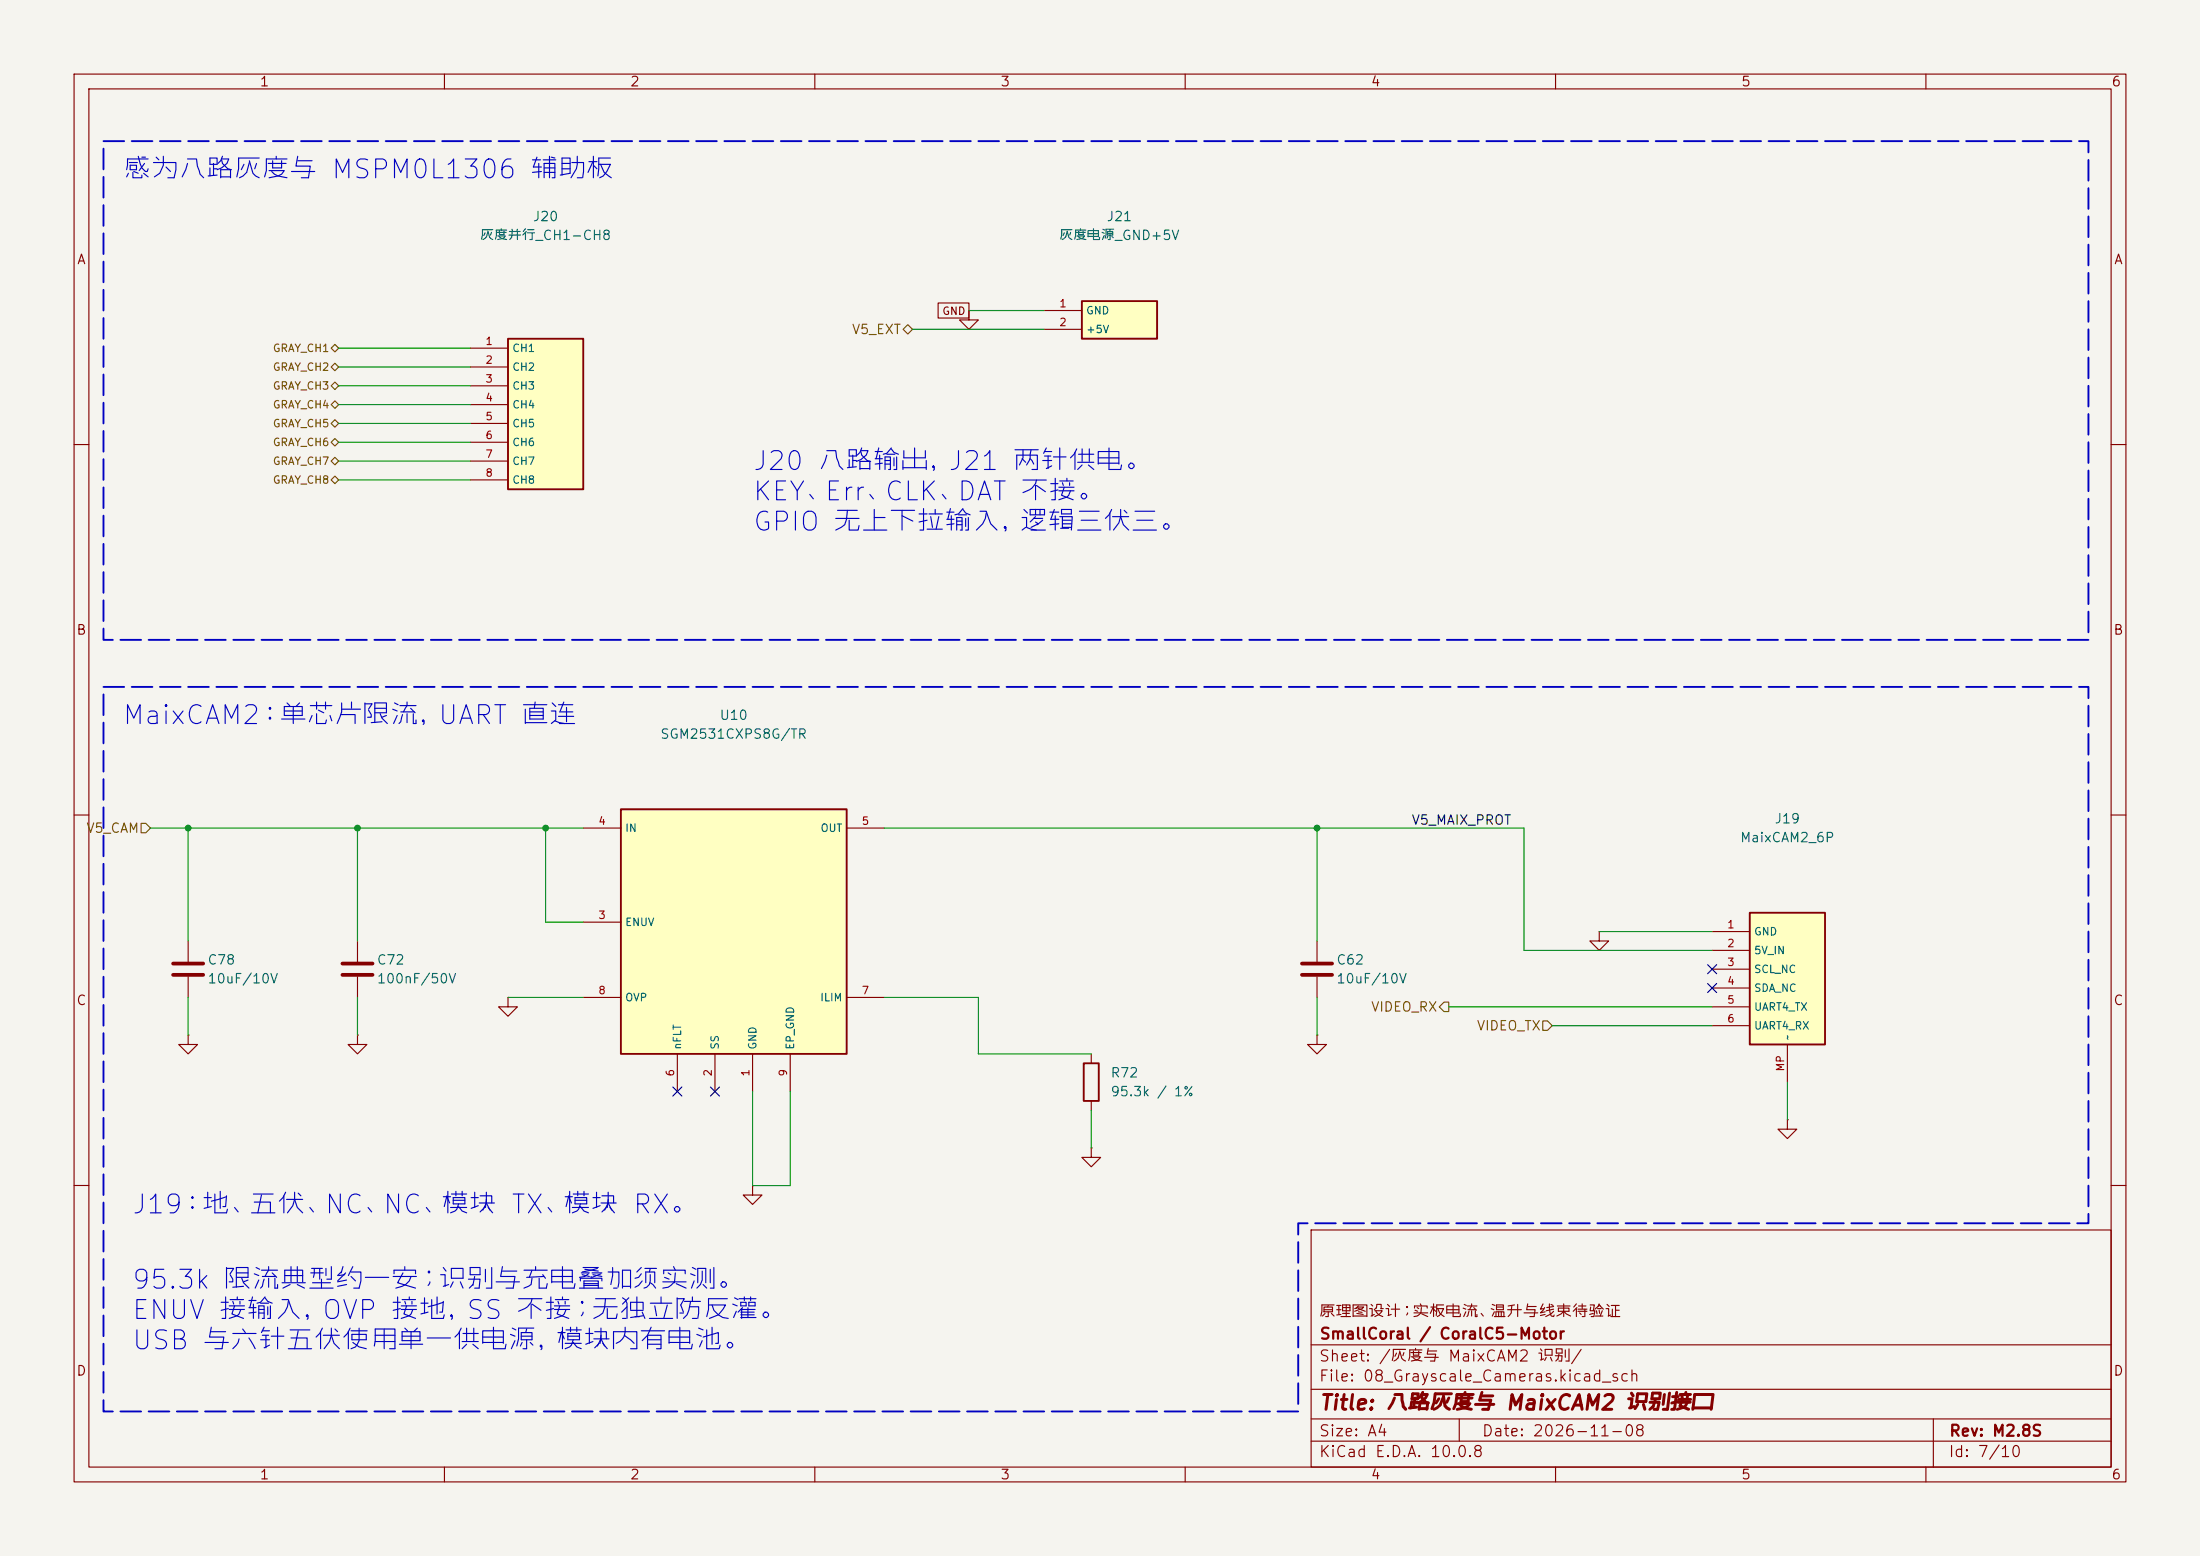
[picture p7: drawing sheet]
(kicad_sch
 (version 20260306)
 (generator "eeschema")
 (generator_version "10.0")
 (paper "A4")
 (title_block
  (title "八路灰度与 MaixCAM2 识别接口")
  (date "2026-11-08")
  (rev "M2.8S")
  (company "SmallCoral / CoralC5-Motor")
  (comment 1 "原理图设计；实板电流、温升与线束待验证"))
 (lib_symbols
  (symbol "Motor:Device__C"
   (pin_numbers (hide yes))
   (pin_names
    (offset 0.254)) (exclude_from_sim no) (in_bom yes) (on_board yes)
   (in_pos_files yes)
   (duplicate_pin_numbers_are_jumpers no)
   (property "Reference" "C" (at 0.635 2.54 0) (show_name no) (do_not_autoplace no) (effects (font (size 1.27 1.27)) (justify left)))
   (property "Value" "C" (at 0.635 -2.54 0) (show_name no) (do_not_autoplace no) (effects (font (size 1.27 1.27)) (justify left)))
   (property "Footprint" "" (at 0.9652 -3.81 0) (show_name no) (do_not_autoplace no) (hide yes) (effects (font (size 1.27 1.27))))
   (property "Datasheet" "" (at 0 0 0) (show_name no) (do_not_autoplace no) (hide yes) (effects (font (size 1.27 1.27))))
   (property "Description" "Unpolarized capacitor" (at 0 0 0) (show_name no) (do_not_autoplace no) (hide yes) (effects (font (size 1.27 1.27))))
   (symbol "Device__C_0_1"
    (polyline (pts (xy -2.032 0.762) (xy 2.032 0.762)) (stroke (width 0.508) (type default)) (fill (type none)))
    (polyline (pts (xy -2.032 -0.762) (xy 2.032 -0.762)) (stroke (width 0.508) (type default)) (fill (type none))))
   (symbol "Device__C_1_1"
    (pin passive line (at 0 3.81 270) (length 2.794) (name "" (effects (font (size 1.27 1.27)))) (number "1" (effects (font (size 1.27 1.27)))))
    (pin passive line (at 0 -3.81 90) (length 2.794) (name "" (effects (font (size 1.27 1.27)))) (number "2" (effects (font (size 1.27 1.27))))))
   (embedded_fonts no))
  (symbol "Motor:Device__R"
   (pin_numbers (hide yes))
   (pin_names
    (offset 0)) (exclude_from_sim no) (in_bom yes) (on_board yes)
   (in_pos_files yes)
   (duplicate_pin_numbers_are_jumpers no)
   (property "Reference" "R" (at 2.032 0 90) (show_name no) (do_not_autoplace no) (effects (font (size 1.27 1.27))))
   (property "Value" "R" (at 0 0 90) (show_name no) (do_not_autoplace no) (effects (font (size 1.27 1.27))))
   (property "Footprint" "" (at -1.778 0 90) (show_name no) (do_not_autoplace no) (hide yes) (effects (font (size 1.27 1.27))))
   (property "Datasheet" "" (at 0 0 0) (show_name no) (do_not_autoplace no) (hide yes) (effects (font (size 1.27 1.27))))
   (property "Description" "Resistor" (at 0 0 0) (show_name no) (do_not_autoplace no) (hide yes) (effects (font (size 1.27 1.27))))
   (symbol "Device__R_0_1"
    (rectangle (start -1.016 -2.54) (end 1.016 2.54) (stroke (width 0.254) (type default)) (fill (type none))))
   (symbol "Device__R_1_1"
    (pin passive line (at 0 3.81 270) (length 1.27) (name "" (effects (font (size 1.27 1.27)))) (number "1" (effects (font (size 1.27 1.27)))))
    (pin passive line (at 0 -3.81 90) (length 1.27) (name "" (effects (font (size 1.27 1.27)))) (number "2" (effects (font (size 1.27 1.27))))))
   (embedded_fonts no))
  (symbol "Motor:M2_J20"
   (pin_names
    (offset 0.5)) (exclude_from_sim no) (in_bom yes) (on_board yes)
   (in_pos_files yes)
   (duplicate_pin_numbers_are_jumpers no)
   (property "Reference" "J" (at 0 25.4 0) (show_name no) (do_not_autoplace no) (effects (font (size 1.27 1.27))))
   (property "Value" "灰度并行_CH1-CH8" (at 0 22.86 0) (show_name no) (do_not_autoplace no) (effects (font (size 1.27 1.27))))
   (property "Footprint" "Motor:Connector_JST__JST_XH_B8B-XH-A_1x08_P2.50mm_Vertical" (at 0 0 0) (show_name no) (do_not_autoplace no) (hide yes) (effects (font (size 1.27 1.27))))
   (property "Datasheet" "" (at 0 0 0) (show_name no) (do_not_autoplace no) (hide yes) (effects (font (size 1.27 1.27))))
   (property "Description" "" (at 0 0 0) (show_name no) (do_not_autoplace no) (hide yes) (effects (font (size 1.27 1.27))))
   (symbol "M2_J20_0_1"
    (rectangle (start -5.08 7.62) (end 5.08 -12.7) (stroke (width 0.254) (type default)) (fill (type background))))
   (symbol "M2_J20_1_1"
    (pin passive line (at -10.16 6.35 0) (length 5.08) (name "CH1" (effects (font (size 1.016 1.016)))) (number "1" (effects (font (size 1.016 1.016)))))
    (pin passive line (at -10.16 3.81 0) (length 5.08) (name "CH2" (effects (font (size 1.016 1.016)))) (number "2" (effects (font (size 1.016 1.016)))))
    (pin passive line (at -10.16 1.27 0) (length 5.08) (name "CH3" (effects (font (size 1.016 1.016)))) (number "3" (effects (font (size 1.016 1.016)))))
    (pin passive line (at -10.16 -1.27 0) (length 5.08) (name "CH4" (effects (font (size 1.016 1.016)))) (number "4" (effects (font (size 1.016 1.016)))))
    (pin passive line (at -10.16 -3.81 0) (length 5.08) (name "CH5" (effects (font (size 1.016 1.016)))) (number "5" (effects (font (size 1.016 1.016)))))
    (pin passive line (at -10.16 -6.35 0) (length 5.08) (name "CH6" (effects (font (size 1.016 1.016)))) (number "6" (effects (font (size 1.016 1.016)))))
    (pin passive line (at -10.16 -8.89 0) (length 5.08) (name "CH7" (effects (font (size 1.016 1.016)))) (number "7" (effects (font (size 1.016 1.016)))))
    (pin passive line (at -10.16 -11.43 0) (length 5.08) (name "CH8" (effects (font (size 1.016 1.016)))) (number "8" (effects (font (size 1.016 1.016))))))
   (embedded_fonts no))
  (symbol "Motor:M2_J21"
   (pin_names
    (offset 0.5)) (exclude_from_sim no) (in_bom yes) (on_board yes)
   (in_pos_files yes)
   (duplicate_pin_numbers_are_jumpers no)
   (property "Reference" "J" (at 0 25.4 0) (show_name no) (do_not_autoplace no) (effects (font (size 1.27 1.27))))
   (property "Value" "灰度电源_GND+5V" (at 0 22.86 0) (show_name no) (do_not_autoplace no) (effects (font (size 1.27 1.27))))
   (property "Footprint" "Motor:Connector_JST__JST_XH_B2B-XH-A_1x02_P2.50mm_Vertical" (at 0 0 0) (show_name no) (do_not_autoplace no) (hide yes) (effects (font (size 1.27 1.27))))
   (property "Datasheet" "" (at 0 0 0) (show_name no) (do_not_autoplace no) (hide yes) (effects (font (size 1.27 1.27))))
   (property "Description" "" (at 0 0 0) (show_name no) (do_not_autoplace no) (hide yes) (effects (font (size 1.27 1.27))))
   (symbol "M2_J21_0_1"
    (rectangle (start -5.08 5.08) (end 5.08 0) (stroke (width 0.254) (type default)) (fill (type background))))
   (symbol "M2_J21_1_1"
    (pin passive line (at -10.16 3.81 0) (length 5.08) (name "GND" (effects (font (size 1.016 1.016)))) (number "1" (effects (font (size 1.016 1.016)))))
    (pin passive line (at -10.16 1.27 0) (length 5.08) (name "+5V" (effects (font (size 1.016 1.016)))) (number "2" (effects (font (size 1.016 1.016))))))
   (embedded_fonts no))
  (symbol "Motor:MaixCAM2_MX125_6P"
   (pin_names
    (offset 0.5)) (exclude_from_sim no) (in_bom yes) (on_board yes)
   (in_pos_files yes)
   (duplicate_pin_numbers_are_jumpers no)
   (property "Reference" "J" (at 0 25.4 0) (show_name no) (do_not_autoplace no) (effects (font (size 1.27 1.27))))
   (property "Value" "MaixCAM2_6P" (at 0 22.86 0) (show_name no) (do_not_autoplace no) (effects (font (size 1.27 1.27))))
   (property "Footprint" "Motor:ZX_MX1.25_6PWT" (at 0 0 0) (show_name no) (do_not_autoplace no) (hide yes) (effects (font (size 1.27 1.27))))
   (property "Datasheet" "https://atta.szlcsc.com/upload/public/pdf/source/20230619/19BADCECEBF6C4BE7BE623B88E9F31F2.pdf" (at 0 0 0) (show_name no) (do_not_autoplace no) (hide yes) (effects (font (size 1.27 1.27))))
   (property "Description" "" (at 0 0 0) (show_name no) (do_not_autoplace no) (hide yes) (effects (font (size 1.27 1.27))))
   (symbol "MaixCAM2_MX125_6P_0_1"
    (rectangle (start -5.08 8.89) (end 5.08 -8.89) (stroke (width 0.254) (type default)) (fill (type background))))
   (symbol "MaixCAM2_MX125_6P_1_1"
    (pin passive line (at -10.16 6.35 0) (length 5.08) (name "GND" (effects (font (size 1.016 1.016)))) (number "1" (effects (font (size 1.016 1.016)))))
    (pin passive line (at -10.16 3.81 0) (length 5.08) (name "5V_IN" (effects (font (size 1.016 1.016)))) (number "2" (effects (font (size 1.016 1.016)))))
    (pin passive line (at -10.16 1.27 0) (length 5.08) (name "SCL_NC" (effects (font (size 1.016 1.016)))) (number "3" (effects (font (size 1.016 1.016)))))
    (pin passive line (at -10.16 -1.27 0) (length 5.08) (name "SDA_NC" (effects (font (size 1.016 1.016)))) (number "4" (effects (font (size 1.016 1.016)))))
    (pin passive line (at -10.16 -3.81 0) (length 5.08) (name "UART4_TX" (effects (font (size 1.016 1.016)))) (number "5" (effects (font (size 1.016 1.016)))))
    (pin passive line (at -10.16 -6.35 0) (length 5.08) (name "UART4_RX" (effects (font (size 1.016 1.016)))) (number "6" (effects (font (size 1.016 1.016)))))
    (pin passive line (at 0 -13.97 90) (length 5.08) (name "~" (effects (font (size 1.016 1.016)))) (number "MP" (effects (font (size 1.016 1.016))))))
   (embedded_fonts no))
  (symbol "Motor:SGM2531C_PS8"
   (pin_names
    (offset 0.5)) (exclude_from_sim no) (in_bom yes) (on_board yes)
   (in_pos_files yes)
   (duplicate_pin_numbers_are_jumpers no)
   (property "Reference" "U10" (at 0 35.56 0) (show_name no) (do_not_autoplace no) (effects (font (size 1.27 1.27))))
   (property "Value" "SGM2531CXPS8G/TR" (at 0 33.02 0) (show_name no) (do_not_autoplace no) (effects (font (size 1.27 1.27))))
   (property "Footprint" "Motor:SGM_PS8_SOIC8_EP2.33x3.22_HandSolder" (at 0 0 0) (show_name no) (do_not_autoplace no) (hide yes) (effects (font (size 1.27 1.27))))
   (property "Datasheet" "https://www.sg-micro.com/rect/assets/300dbe1c-22ce-4aa8-9a2a-98b968b29eb2/SGM2531C.pdf" (at 0 0 0) (show_name no) (do_not_autoplace no) (hide yes) (effects (font (size 1.27 1.27))))
   (property "Description" "SOIC-8 EP过压、欠压、限流和软启动；U14/Q5提供低压降防反灌；2.23A仅为限流公式典型值" (at 0 0 0) (show_name no) (do_not_autoplace no) (hide yes) (effects (font (size 1.27 1.27))))
   (property "MPN" "SGM2531CXPS8G/TR" (at 0 0 0) (show_name no) (do_not_autoplace no) (hide yes) (effects (font (size 1.27 1.27))))
   (symbol "SGM2531C_PS8_0_1"
    (rectangle (start -15.24 22.86) (end 15.24 -10.16) (stroke (width 0.254) (type default)) (fill (type background))))
   (symbol "SGM2531C_PS8_1_1"
    (pin power_in line (at 2.54 -15.24 90) (length 5.08) (name "GND" (effects (font (size 1.016 1.016)))) (number "1" (effects (font (size 1.016 1.016)))))
    (pin passive line (at -2.54 -15.24 90) (length 5.08) (name "SS" (effects (font (size 1.016 1.016)))) (number "2" (effects (font (size 1.016 1.016)))))
    (pin input line (at -20.32 7.62 0) (length 5.08) (name "ENUV" (effects (font (size 1.016 1.016)))) (number "3" (effects (font (size 1.016 1.016)))))
    (pin power_in line (at -20.32 20.32 0) (length 5.08) (name "IN" (effects (font (size 1.016 1.016)))) (number "4" (effects (font (size 1.016 1.016)))))
    (pin power_out line (at 20.32 20.32 180) (length 5.08) (name "OUT" (effects (font (size 1.016 1.016)))) (number "5" (effects (font (size 1.016 1.016)))))
    (pin open_collector line (at -7.62 -15.24 90) (length 5.08) (name "nFLT" (effects (font (size 1.016 1.016)))) (number "6" (effects (font (size 1.016 1.016)))))
    (pin passive line (at 20.32 -2.54 180) (length 5.08) (name "ILIM" (effects (font (size 1.016 1.016)))) (number "7" (effects (font (size 1.016 1.016)))))
    (pin input line (at -20.32 -2.54 0) (length 5.08) (name "OVP" (effects (font (size 1.016 1.016)))) (number "8" (effects (font (size 1.016 1.016)))))
    (pin power_in line (at 7.62 -15.24 90) (length 5.08) (name "EP_GND" (effects (font (size 1.016 1.016)))) (number "9" (effects (font (size 1.016 1.016))))))
   (embedded_fonts no))
  (symbol "Motor:power__GND"
   (power global)
   (pin_numbers (hide yes))
   (pin_names
    (offset 0) (hide yes)) (exclude_from_sim no) (in_bom yes) (on_board yes)
   (in_pos_files yes)
   (duplicate_pin_numbers_are_jumpers no)
   (property "Reference" "#PWR" (at 0 -6.35 0) (show_name no) (do_not_autoplace no) (hide yes) (effects (font (size 1.27 1.27))))
   (property "Value" "GND" (at 0 -3.81 0) (show_name no) (do_not_autoplace no) (effects (font (size 1.27 1.27))))
   (property "Footprint" "" (at 0 0 0) (show_name no) (do_not_autoplace no) (hide yes) (effects (font (size 1.27 1.27))))
   (property "Datasheet" "" (at 0 0 0) (show_name no) (do_not_autoplace no) (hide yes) (effects (font (size 1.27 1.27))))
   (property "Description" "Power symbol creates a global label with name \"GND\" , ground" (at 0 0 0) (show_name no) (do_not_autoplace no) (hide yes) (effects (font (size 1.27 1.27))))
   (symbol "power__GND_0_1"
    (polyline (pts (xy 0 0) (xy 0 -1.27) (xy 1.27 -1.27) (xy 0 -2.54) (xy -1.27 -1.27) (xy 0 -1.27)) (stroke (width 0) (type default)) (fill (type none))))
   (symbol "power__GND_1_1"
    (pin power_in line (at 0 0 270) (length 0) (name "" (effects (font (size 1.27 1.27)))) (number "1" (effects (font (size 1.27 1.27))))))
   (embedded_fonts no)))
 (rectangle
  (start 13.97 19.05)
  (end 281.94 86.36)
  (stroke (width 0.254) (type dash))
  (fill (type none)))
 (polyline
  (pts (xy 13.97 92.71) (xy 281.94 92.71) (xy 281.94 165.1) (xy 175.26 165.1) (xy 175.26 190.5) (xy 13.97 190.5) (xy 13.97 92.71))
  (stroke (width 0.254) (type dash))
  (fill (type none)))
 (text "J20 八路输出，J21 两针供电。\nKEY、Err、CLK、DAT 不接。\nGPIO 无上下拉输入，逻辑三伏三。"
  (exclude_from_sim no)
  (at 101.6 60.96 0)
  (effects (font (size 2.54 2.54)) (justify left top)))
 (text "感为八路灰度与 MSPM0L1306 辅助板"
  (exclude_from_sim no)
  (at 16.51 21.59 0)
  (effects (font (size 2.54 2.54)) (justify left top)))
 (text "95.3k 限流典型约一安；识别与充电叠加须实测。\nENUV 接输入，OVP 接地，SS 不接；无独立防反灌。\nUSB 与六针五伏使用单一供电源，模块内有电池。"
  (exclude_from_sim no)
  (at 17.78 171.45 0)
  (effects (font (size 2.54 2.54)) (justify left top)))
 (text "MaixCAM2：单芯片限流，UART 直连"
  (exclude_from_sim no)
  (at 16.51 95.25 0)
  (effects (font (size 2.54 2.54)) (justify left top)))
 (text "J19：地、五伏、NC、NC、模块 TX、模块 RX。"
  (exclude_from_sim no)
  (at 17.78 161.29 0)
  (effects (font (size 2.54 2.54)) (justify left top)))
 (junction
  (at 25.4 111.76)
  (diameter 0)
  (color 0 0 0 0))
 (junction
  (at 48.26 111.76)
  (diameter 0)
  (color 0 0 0 0))
 (junction
  (at 177.8 111.76)
  (diameter 0)
  (color 0 0 0 0))
 (junction
  (at 73.66 111.76)
  (diameter 0)
  (color 0 0 0 0))
 (no_connect
  (at 231.14 130.81))
 (no_connect
  (at 231.14 133.35))
 (no_connect
  (at 96.52 147.32))
 (no_connect
  (at 91.44 147.32))
 (wire
  (pts (xy 45.72 49.53) (xy 63.5 49.53))
  (stroke (width 0) (type default)))
 (wire
  (pts (xy 241.3 146.05) (xy 241.3 151.13))
  (stroke (width 0) (type default)))
 (wire
  (pts (xy 177.8 134.62) (xy 177.8 139.7))
  (stroke (width 0) (type default)))
 (wire
  (pts (xy 130.81 41.91) (xy 140.97 41.91))
  (stroke (width 0) (type default)))
 (wire
  (pts (xy 48.26 111.76) (xy 48.26 127))
  (stroke (width 0) (type default)))
 (wire
  (pts (xy 25.4 134.62) (xy 25.4 139.7))
  (stroke (width 0) (type default)))
 (wire
  (pts (xy 132.08 134.62) (xy 132.08 142.24))
  (stroke (width 0) (type default)))
 (wire
  (pts (xy 123.19 44.45) (xy 140.97 44.45))
  (stroke (width 0) (type default)))
 (wire
  (pts (xy 177.8 111.76) (xy 205.74 111.76))
  (stroke (width 0) (type default)))
 (wire
  (pts (xy 177.8 111.76) (xy 177.8 127))
  (stroke (width 0) (type default)))
 (wire
  (pts (xy 215.9 125.73) (xy 231.14 125.73))
  (stroke (width 0) (type default)))
 (wire
  (pts (xy 45.72 52.07) (xy 63.5 52.07))
  (stroke (width 0) (type default)))
 (wire
  (pts (xy 45.72 59.69) (xy 63.5 59.69))
  (stroke (width 0) (type default)))
 (wire
  (pts (xy 45.72 64.77) (xy 63.5 64.77))
  (stroke (width 0) (type default)))
 (wire
  (pts (xy 45.72 46.99) (xy 63.5 46.99))
  (stroke (width 0) (type default)))
 (wire
  (pts (xy 132.08 142.24) (xy 147.32 142.24))
  (stroke (width 0) (type default)))
 (wire
  (pts (xy 68.58 134.62) (xy 78.74 134.62))
  (stroke (width 0) (type default)))
 (wire
  (pts (xy 48.26 134.62) (xy 48.26 139.7))
  (stroke (width 0) (type default)))
 (wire
  (pts (xy 195.58 135.89) (xy 231.14 135.89))
  (stroke (width 0) (type default)))
 (wire
  (pts (xy 147.32 149.86) (xy 147.32 154.94))
  (stroke (width 0) (type default)))
 (wire
  (pts (xy 45.72 57.15) (xy 63.5 57.15))
  (stroke (width 0) (type default)))
 (wire
  (pts (xy 25.4 111.76) (xy 48.26 111.76))
  (stroke (width 0) (type default)))
 (wire
  (pts (xy 73.66 111.76) (xy 73.66 124.46))
  (stroke (width 0) (type default)))
 (wire
  (pts (xy 101.6 147.32) (xy 101.6 160.02))
  (stroke (width 0) (type default)))
 (wire
  (pts (xy 73.66 124.46) (xy 78.74 124.46))
  (stroke (width 0) (type default)))
 (wire
  (pts (xy 205.74 111.76) (xy 205.74 128.27))
  (stroke (width 0) (type default)))
 (wire
  (pts (xy 101.6 160.02) (xy 106.68 160.02))
  (stroke (width 0) (type default)))
 (wire
  (pts (xy 45.72 62.23) (xy 63.5 62.23))
  (stroke (width 0) (type default)))
 (wire
  (pts (xy 45.72 54.61) (xy 63.5 54.61))
  (stroke (width 0) (type default)))
 (wire
  (pts (xy 205.74 128.27) (xy 231.14 128.27))
  (stroke (width 0) (type default)))
 (wire
  (pts (xy 25.4 111.76) (xy 25.4 127))
  (stroke (width 0) (type default)))
 (wire
  (pts (xy 48.26 111.76) (xy 73.66 111.76))
  (stroke (width 0) (type default)))
 (wire
  (pts (xy 119.38 134.62) (xy 132.08 134.62))
  (stroke (width 0) (type default)))
 (wire
  (pts (xy 209.55 138.43) (xy 231.14 138.43))
  (stroke (width 0) (type default)))
 (wire
  (pts (xy 106.68 147.32) (xy 106.68 160.02))
  (stroke (width 0) (type default)))
 (wire
  (pts (xy 73.66 111.76) (xy 78.74 111.76))
  (stroke (width 0) (type default)))
 (wire
  (pts (xy 20.32 111.76) (xy 25.4 111.76))
  (stroke (width 0) (type default)))
 (wire
  (pts (xy 119.38 111.76) (xy 177.8 111.76))
  (stroke (width 0) (type default)))
 (label "V5_MAIX_PROT"
  (at 190.5 111.76 0)
  (effects (font (size 1.27 1.27)) (justify left bottom)))
 (global_label "GND"
  (shape passive)
  (at 130.81 41.91 180)
  (effects (font (size 1.016 1.016)) (justify right))
  (property "Intersheetrefs" "${INTERSHEET_REFS}" (at 130.81 41.91 0) (hide yes) (show_name no) (do_not_autoplace no) (effects (font (size 1.27 1.27)))))
 (hierarchical_label "VIDEO_TX"
  (shape input)
  (at 209.55 138.43 180)
  (effects (font (size 1.27 1.27)) (justify right)))
 (hierarchical_label "GRAY_CH3"
  (shape bidirectional)
  (at 45.72 52.07 180)
  (effects (font (size 1.016 1.016)) (justify right)))
 (hierarchical_label "GRAY_CH8"
  (shape bidirectional)
  (at 45.72 64.77 180)
  (effects (font (size 1.016 1.016)) (justify right)))
 (hierarchical_label "GRAY_CH7"
  (shape bidirectional)
  (at 45.72 62.23 180)
  (effects (font (size 1.016 1.016)) (justify right)))
 (hierarchical_label "GRAY_CH2"
  (shape bidirectional)
  (at 45.72 49.53 180)
  (effects (font (size 1.016 1.016)) (justify right)))
 (hierarchical_label "VIDEO_RX"
  (shape output)
  (at 195.58 135.89 180)
  (effects (font (size 1.27 1.27)) (justify right)))
 (hierarchical_label "V5_EXT"
  (shape bidirectional)
  (at 123.19 44.45 180)
  (effects (font (size 1.27 1.27)) (justify right)))
 (hierarchical_label "V5_CAM"
  (shape input)
  (at 20.32 111.76 180)
  (effects (font (size 1.27 1.27)) (justify right)))
 (hierarchical_label "GRAY_CH6"
  (shape bidirectional)
  (at 45.72 59.69 180)
  (effects (font (size 1.016 1.016)) (justify right)))
 (hierarchical_label "GRAY_CH5"
  (shape bidirectional)
  (at 45.72 57.15 180)
  (effects (font (size 1.016 1.016)) (justify right)))
 (hierarchical_label "GRAY_CH4"
  (shape bidirectional)
  (at 45.72 54.61 180)
  (effects (font (size 1.016 1.016)) (justify right)))
 (hierarchical_label "GRAY_CH1"
  (shape bidirectional)
  (at 45.72 46.99 180)
  (effects (font (size 1.016 1.016)) (justify right)))
 (symbol
  (lib_id "Motor:M2_J20")
  (at 73.66 53.34 0)
  (unit 1)
  (body_style 1)
  (exclude_from_sim no)
  (in_bom yes)
  (on_board yes)
  (in_pos_files yes)
  (dnp no)
  (property "Reference" "J20" (at 73.66 29.21 0) (show_name no) (do_not_autoplace no) (effects (font (size 1.27 1.27))))
  (property "Value" "灰度并行_CH1-CH8" (at 73.66 31.75 0) (show_name no) (do_not_autoplace no) (effects (font (size 1.27 1.27))))
  (property "Footprint" "Motor:Connector_JST__JST_XH_B8B-XH-A_1x08_P2.50mm_Vertical" (at 73.66 53.34 0) (hide yes) (show_name no) (do_not_autoplace no) (effects (font (size 1.27 1.27))))
  (property "Datasheet" "" (at 73.66 53.34 0) (hide yes) (show_name no) (do_not_autoplace no) (effects (font (size 1.27 1.27))))
  (property "Description" "" (at 73.66 53.34 0) (show_name no) (do_not_autoplace no) (effects (font (size 1.27 1.27))))
  (pin "1")
  (pin "2")
  (pin "3")
  (pin "4")
  (pin "5")
  (pin "6")
  (pin "7")
  (pin "8"))
 (symbol
  (lib_id "Motor:power__GND")
  (at 101.6 160.02 0)
  (unit 1)
  (body_style 1)
  (exclude_from_sim no)
  (in_bom no)
  (on_board no)
  (in_pos_files yes)
  (dnp no)
  (property "Reference" "#PWR1204" (at 101.6 160.02 0) (hide yes) (show_name no) (do_not_autoplace no) (effects (font (size 1.27 1.27))))
  (property "Value" "GND" (at 101.6 163.83 0) (hide yes) (show_name no) (do_not_autoplace no) (effects (font (size 1.27 1.27))))
  (property "Footprint" "" (at 101.6 160.02 0) (hide yes) (show_name no) (do_not_autoplace no) (effects (font (size 1.27 1.27))))
  (property "Datasheet" "" (at 101.6 160.02 0) (hide yes) (show_name no) (do_not_autoplace no) (effects (font (size 1.27 1.27))))
  (property "Description" "" (at 101.6 160.02 0) (show_name no) (do_not_autoplace no) (effects (font (size 1.27 1.27))))
  (pin "1"))
 (symbol
  (lib_id "Motor:power__GND")
  (at 241.3 151.13 0)
  (unit 1)
  (body_style 1)
  (exclude_from_sim no)
  (in_bom no)
  (on_board no)
  (in_pos_files yes)
  (dnp no)
  (property "Reference" "#PWR1208" (at 241.3 151.13 0) (hide yes) (show_name no) (do_not_autoplace no) (effects (font (size 1.27 1.27))))
  (property "Value" "GND" (at 241.3 154.94 0) (hide yes) (show_name no) (do_not_autoplace no) (effects (font (size 1.27 1.27))))
  (property "Footprint" "" (at 241.3 151.13 0) (hide yes) (show_name no) (do_not_autoplace no) (effects (font (size 1.27 1.27))))
  (property "Datasheet" "" (at 241.3 151.13 0) (hide yes) (show_name no) (do_not_autoplace no) (effects (font (size 1.27 1.27))))
  (property "Description" "" (at 241.3 151.13 0) (show_name no) (do_not_autoplace no) (effects (font (size 1.27 1.27))))
  (pin "1"))
 (symbol
  (lib_id "Motor:SGM2531C_PS8")
  (at 99.06 132.08 0)
  (unit 1)
  (body_style 1)
  (exclude_from_sim no)
  (in_bom yes)
  (on_board yes)
  (in_pos_files yes)
  (dnp no)
  (property "Reference" "U10" (at 99.06 96.52 0) (show_name no) (do_not_autoplace no) (effects (font (size 1.27 1.27))))
  (property "Value" "SGM2531CXPS8G/TR" (at 99.06 99.06 0) (show_name no) (do_not_autoplace no) (effects (font (size 1.27 1.27))))
  (property "Footprint" "Motor:SGM_PS8_SOIC8_EP2.33x3.22_HandSolder" (at 99.06 132.08 0) (hide yes) (show_name no) (do_not_autoplace no) (effects (font (size 1.27 1.27))))
  (property "Datasheet" "https://www.sg-micro.com/rect/assets/300dbe1c-22ce-4aa8-9a2a-98b968b29eb2/SGM2531C.pdf" (at 99.06 132.08 0) (hide yes) (show_name no) (do_not_autoplace no) (effects (font (size 1.27 1.27))))
  (property "Description" "SOIC-8 EP单芯片限流/短路保护；ENUV接VIN，OVP接GND，SS浮空；R72典型约1A；不含独立防反灌" (at 99.06 132.08 0) (hide yes) (show_name no) (do_not_autoplace no) (effects (font (size 1.27 1.27))))
  (property "MPN" "SGM2531CXPS8G/TR" (at 99.06 132.08 0) (hide yes) (show_name no) (do_not_autoplace no) (effects (font (size 1.27 1.27))))
  (pin "3")
  (pin "8")
  (pin "6")
  (pin "4")
  (pin "5")
  (pin "2")
  (pin "1")
  (pin "7")
  (pin "9"))
 (symbol
  (lib_id "Motor:power__GND")
  (at 48.26 139.7 0)
  (unit 1)
  (body_style 1)
  (exclude_from_sim no)
  (in_bom no)
  (on_board no)
  (in_pos_files yes)
  (dnp no)
  (property "Reference" "#PWR1201" (at 48.26 139.7 0) (hide yes) (show_name no) (do_not_autoplace no) (effects (font (size 1.27 1.27))))
  (property "Value" "GND" (at 48.26 143.51 0) (hide yes) (show_name no) (do_not_autoplace no) (effects (font (size 1.27 1.27))))
  (property "Footprint" "" (at 48.26 139.7 0) (hide yes) (show_name no) (do_not_autoplace no) (effects (font (size 1.27 1.27))))
  (property "Datasheet" "" (at 48.26 139.7 0) (hide yes) (show_name no) (do_not_autoplace no) (effects (font (size 1.27 1.27))))
  (property "Description" "" (at 48.26 139.7 0) (show_name no) (do_not_autoplace no) (effects (font (size 1.27 1.27))))
  (pin "1"))
 (symbol
  (lib_id "Motor:power__GND")
  (at 130.81 41.91 0)
  (unit 1)
  (body_style 1)
  (exclude_from_sim no)
  (in_bom no)
  (on_board no)
  (in_pos_files yes)
  (dnp no)
  (property "Reference" "#PWR209" (at 130.81 41.91 0) (hide yes) (show_name no) (do_not_autoplace no) (effects (font (size 1.27 1.27))))
  (property "Value" "GND" (at 130.81 45.72 0) (hide yes) (show_name no) (do_not_autoplace no) (effects (font (size 1.27 1.27))))
  (property "Footprint" "" (at 130.81 41.91 0) (hide yes) (show_name no) (do_not_autoplace no) (effects (font (size 1.27 1.27))))
  (property "Datasheet" "" (at 130.81 41.91 0) (hide yes) (show_name no) (do_not_autoplace no) (effects (font (size 1.27 1.27))))
  (property "Description" "" (at 130.81 41.91 0) (show_name no) (do_not_autoplace no) (effects (font (size 1.27 1.27))))
  (pin "1"))
 (symbol
  (lib_id "Motor:Device__C")
  (at 25.4 130.81 0)
  (unit 1)
  (body_style 1)
  (exclude_from_sim no)
  (in_bom yes)
  (on_board yes)
  (in_pos_files yes)
  (dnp no)
  (property "Reference" "C78" (at 27.94 129.54 0) (show_name no) (do_not_autoplace no) (effects (font (size 1.27 1.27)) (justify left)))
  (property "Value" "10uF/10V" (at 27.94 132.08 0) (show_name no) (do_not_autoplace no) (effects (font (size 1.27 1.27)) (justify left)))
  (property "Footprint" "Motor:Capacitor_SMD__C_0805_2012Metric" (at 25.4 130.81 0) (hide yes) (show_name no) (do_not_autoplace no) (effects (font (size 1.27 1.27))))
  (property "Datasheet" "" (at 25.4 130.81 0) (hide yes) (show_name no) (do_not_autoplace no) (effects (font (size 1.27 1.27))))
  (property "Description" "" (at 25.4 130.81 0) (show_name no) (do_not_autoplace no) (effects (font (size 1.27 1.27))))
  (pin "1")
  (pin "2"))
 (symbol
  (lib_id "Motor:power__GND")
  (at 68.58 134.62 0)
  (unit 1)
  (body_style 1)
  (exclude_from_sim no)
  (in_bom no)
  (on_board no)
  (in_pos_files yes)
  (dnp no)
  (property "Reference" "#PWR1203" (at 68.58 134.62 0) (hide yes) (show_name no) (do_not_autoplace no) (effects (font (size 1.27 1.27))))
  (property "Value" "GND" (at 68.58 138.43 0) (hide yes) (show_name no) (do_not_autoplace no) (effects (font (size 1.27 1.27))))
  (property "Footprint" "" (at 68.58 134.62 0) (hide yes) (show_name no) (do_not_autoplace no) (effects (font (size 1.27 1.27))))
  (property "Datasheet" "" (at 68.58 134.62 0) (hide yes) (show_name no) (do_not_autoplace no) (effects (font (size 1.27 1.27))))
  (property "Description" "" (at 68.58 134.62 0) (show_name no) (do_not_autoplace no) (effects (font (size 1.27 1.27))))
  (pin "1"))
 (symbol
  (lib_id "Motor:M2_J21")
  (at 151.13 45.72 0)
  (unit 1)
  (body_style 1)
  (exclude_from_sim no)
  (in_bom yes)
  (on_board yes)
  (in_pos_files yes)
  (dnp no)
  (property "Reference" "J21" (at 151.13 29.21 0) (show_name no) (do_not_autoplace no) (effects (font (size 1.27 1.27))))
  (property "Value" "灰度电源_GND+5V" (at 151.13 31.75 0) (show_name no) (do_not_autoplace no) (effects (font (size 1.27 1.27))))
  (property "Footprint" "Motor:Connector_JST__JST_XH_B2B-XH-A_1x02_P2.50mm_Vertical" (at 151.13 45.72 0) (hide yes) (show_name no) (do_not_autoplace no) (effects (font (size 1.27 1.27))))
  (property "Datasheet" "" (at 151.13 45.72 0) (hide yes) (show_name no) (do_not_autoplace no) (effects (font (size 1.27 1.27))))
  (property "Description" "" (at 151.13 45.72 0) (show_name no) (do_not_autoplace no) (effects (font (size 1.27 1.27))))
  (pin "2")
  (pin "1"))
 (symbol
  (lib_id "Motor:power__GND")
  (at 147.32 154.94 0)
  (unit 1)
  (body_style 1)
  (exclude_from_sim no)
  (in_bom no)
  (on_board no)
  (in_pos_files yes)
  (dnp no)
  (property "Reference" "#PWR1205" (at 147.32 154.94 0) (hide yes) (show_name no) (do_not_autoplace no) (effects (font (size 1.27 1.27))))
  (property "Value" "GND" (at 147.32 158.75 0) (hide yes) (show_name no) (do_not_autoplace no) (effects (font (size 1.27 1.27))))
  (property "Footprint" "" (at 147.32 154.94 0) (hide yes) (show_name no) (do_not_autoplace no) (effects (font (size 1.27 1.27))))
  (property "Datasheet" "" (at 147.32 154.94 0) (hide yes) (show_name no) (do_not_autoplace no) (effects (font (size 1.27 1.27))))
  (property "Description" "" (at 147.32 154.94 0) (show_name no) (do_not_autoplace no) (effects (font (size 1.27 1.27))))
  (pin "1"))
 (symbol
  (lib_id "Motor:Device__R")
  (at 147.32 146.05 0)
  (unit 1)
  (body_style 1)
  (exclude_from_sim no)
  (in_bom yes)
  (on_board yes)
  (in_pos_files yes)
  (dnp no)
  (property "Reference" "R72" (at 149.86 144.78 0) (show_name no) (do_not_autoplace no) (effects (font (size 1.27 1.27)) (justify left)))
  (property "Value" "95.3k / 1%" (at 149.86 147.32 0) (show_name no) (do_not_autoplace no) (effects (font (size 1.27 1.27)) (justify left)))
  (property "Footprint" "Motor:R_0603_1608Metric_Gap0.85mm_HandSolder" (at 147.32 146.05 0) (hide yes) (show_name no) (do_not_autoplace no) (effects (font (size 1.27 1.27))))
  (property "Datasheet" "" (at 147.32 146.05 0) (hide yes) (show_name no) (do_not_autoplace no) (effects (font (size 1.27 1.27))))
  (property "Description" "" (at 147.32 146.05 0) (show_name no) (do_not_autoplace no) (effects (font (size 1.27 1.27))))
  (pin "1")
  (pin "2"))
 (symbol
  (lib_id "Motor:Device__C")
  (at 48.26 130.81 0)
  (unit 1)
  (body_style 1)
  (exclude_from_sim no)
  (in_bom yes)
  (on_board yes)
  (in_pos_files yes)
  (dnp no)
  (property "Reference" "C72" (at 50.8 129.54 0) (show_name no) (do_not_autoplace no) (effects (font (size 1.27 1.27)) (justify left)))
  (property "Value" "100nF/50V" (at 50.8 132.08 0) (show_name no) (do_not_autoplace no) (effects (font (size 1.27 1.27)) (justify left)))
  (property "Footprint" "Motor:C_0603_1608Metric_Gap0.85mm_HandSolder" (at 48.26 130.81 0) (hide yes) (show_name no) (do_not_autoplace no) (effects (font (size 1.27 1.27))))
  (property "Datasheet" "" (at 48.26 130.81 0) (hide yes) (show_name no) (do_not_autoplace no) (effects (font (size 1.27 1.27))))
  (property "Description" "" (at 48.26 130.81 0) (show_name no) (do_not_autoplace no) (effects (font (size 1.27 1.27))))
  (pin "1")
  (pin "2"))
 (symbol
  (lib_id "Motor:MaixCAM2_MX125_6P")
  (at 241.3 132.08 0)
  (unit 1)
  (body_style 1)
  (exclude_from_sim no)
  (in_bom yes)
  (on_board yes)
  (in_pos_files yes)
  (dnp no)
  (property "Reference" "J19" (at 241.3 110.49 0) (show_name no) (do_not_autoplace no) (effects (font (size 1.27 1.27))))
  (property "Value" "MaixCAM2_6P" (at 241.3 113.03 0) (show_name no) (do_not_autoplace no) (effects (font (size 1.27 1.27))))
  (property "Footprint" "Motor:ZX_MX1.25_6PWT" (at 241.3 132.08 0) (hide yes) (show_name no) (do_not_autoplace no) (effects (font (size 1.27 1.27))))
  (property "Datasheet" "https://atta.szlcsc.com/upload/public/pdf/source/20230619/19BADCECEBF6C4BE7BE623B88E9F31F2.pdf" (at 241.3 132.08 0) (hide yes) (show_name no) (do_not_autoplace no) (effects (font (size 1.27 1.27))))
  (property "Description" "" (at 241.3 132.08 0) (show_name no) (do_not_autoplace no) (effects (font (size 1.27 1.27))))
  (property "MPN" "ZX-MX1.25-6PWT" (at 66.04 -81.28 0) (hide yes) (show_name no) (do_not_autoplace no) (effects (font (size 1.27 1.27))))
  (property "LCSC" "C7430472" (at 66.04 -81.28 0) (hide yes) (show_name no) (do_not_autoplace no) (effects (font (size 1.27 1.27))))
  (pin "1")
  (pin "2")
  (pin "3")
  (pin "4")
  (pin "5")
  (pin "6")
  (pin "MP"))
 (symbol
  (lib_id "Motor:power__GND")
  (at 25.4 139.7 0)
  (unit 1)
  (body_style 1)
  (exclude_from_sim no)
  (in_bom no)
  (on_board no)
  (in_pos_files yes)
  (dnp no)
  (property "Reference" "#PWR1202" (at 25.4 139.7 0) (hide yes) (show_name no) (do_not_autoplace no) (effects (font (size 1.27 1.27))))
  (property "Value" "GND" (at 25.4 143.51 0) (hide yes) (show_name no) (do_not_autoplace no) (effects (font (size 1.27 1.27))))
  (property "Footprint" "" (at 25.4 139.7 0) (hide yes) (show_name no) (do_not_autoplace no) (effects (font (size 1.27 1.27))))
  (property "Datasheet" "" (at 25.4 139.7 0) (hide yes) (show_name no) (do_not_autoplace no) (effects (font (size 1.27 1.27))))
  (property "Description" "" (at 25.4 139.7 0) (show_name no) (do_not_autoplace no) (effects (font (size 1.27 1.27))))
  (pin "1"))
 (symbol
  (lib_id "Motor:power__GND")
  (at 215.9 125.73 0)
  (unit 1)
  (body_style 1)
  (exclude_from_sim no)
  (in_bom no)
  (on_board no)
  (in_pos_files yes)
  (dnp no)
  (property "Reference" "#PWR1207" (at 215.9 125.73 0) (hide yes) (show_name no) (do_not_autoplace no) (effects (font (size 1.27 1.27))))
  (property "Value" "GND" (at 215.9 129.54 0) (hide yes) (show_name no) (do_not_autoplace no) (effects (font (size 1.27 1.27))))
  (property "Footprint" "" (at 215.9 125.73 0) (hide yes) (show_name no) (do_not_autoplace no) (effects (font (size 1.27 1.27))))
  (property "Datasheet" "" (at 215.9 125.73 0) (hide yes) (show_name no) (do_not_autoplace no) (effects (font (size 1.27 1.27))))
  (property "Description" "" (at 215.9 125.73 0) (show_name no) (do_not_autoplace no) (effects (font (size 1.27 1.27))))
  (pin "1"))
 (symbol
  (lib_id "Motor:Device__C")
  (at 177.8 130.81 0)
  (unit 1)
  (body_style 1)
  (exclude_from_sim no)
  (in_bom yes)
  (on_board yes)
  (in_pos_files yes)
  (dnp no)
  (property "Reference" "C62" (at 180.34 129.54 0) (show_name no) (do_not_autoplace no) (effects (font (size 1.27 1.27)) (justify left)))
  (property "Value" "10uF/10V" (at 180.34 132.08 0) (show_name no) (do_not_autoplace no) (effects (font (size 1.27 1.27)) (justify left)))
  (property "Footprint" "Motor:Capacitor_SMD__C_0805_2012Metric" (at 177.8 130.81 0) (hide yes) (show_name no) (do_not_autoplace no) (effects (font (size 1.27 1.27))))
  (property "Datasheet" "" (at 177.8 130.81 0) (hide yes) (show_name no) (do_not_autoplace no) (effects (font (size 1.27 1.27))))
  (property "Description" "" (at 166.37 22.86 0) (show_name no) (do_not_autoplace no) (effects (font (size 1.27 1.27))))
  (pin "1")
  (pin "2"))
 (symbol
  (lib_id "Motor:power__GND")
  (at 177.8 139.7 0)
  (unit 1)
  (body_style 1)
  (exclude_from_sim no)
  (in_bom no)
  (on_board no)
  (in_pos_files yes)
  (dnp no)
  (property "Reference" "#PWR1206" (at 177.8 139.7 0) (hide yes) (show_name no) (do_not_autoplace no) (effects (font (size 1.27 1.27))))
  (property "Value" "GND" (at 177.8 143.51 0) (hide yes) (show_name no) (do_not_autoplace no) (effects (font (size 1.27 1.27))))
  (property "Footprint" "" (at 177.8 139.7 0) (hide yes) (show_name no) (do_not_autoplace no) (effects (font (size 1.27 1.27))))
  (property "Datasheet" "" (at 177.8 139.7 0) (hide yes) (show_name no) (do_not_autoplace no) (effects (font (size 1.27 1.27))))
  (property "Description" "" (at 177.8 139.7 0) (show_name no) (do_not_autoplace no) (effects (font (size 1.27 1.27))))
  (pin "1")))
